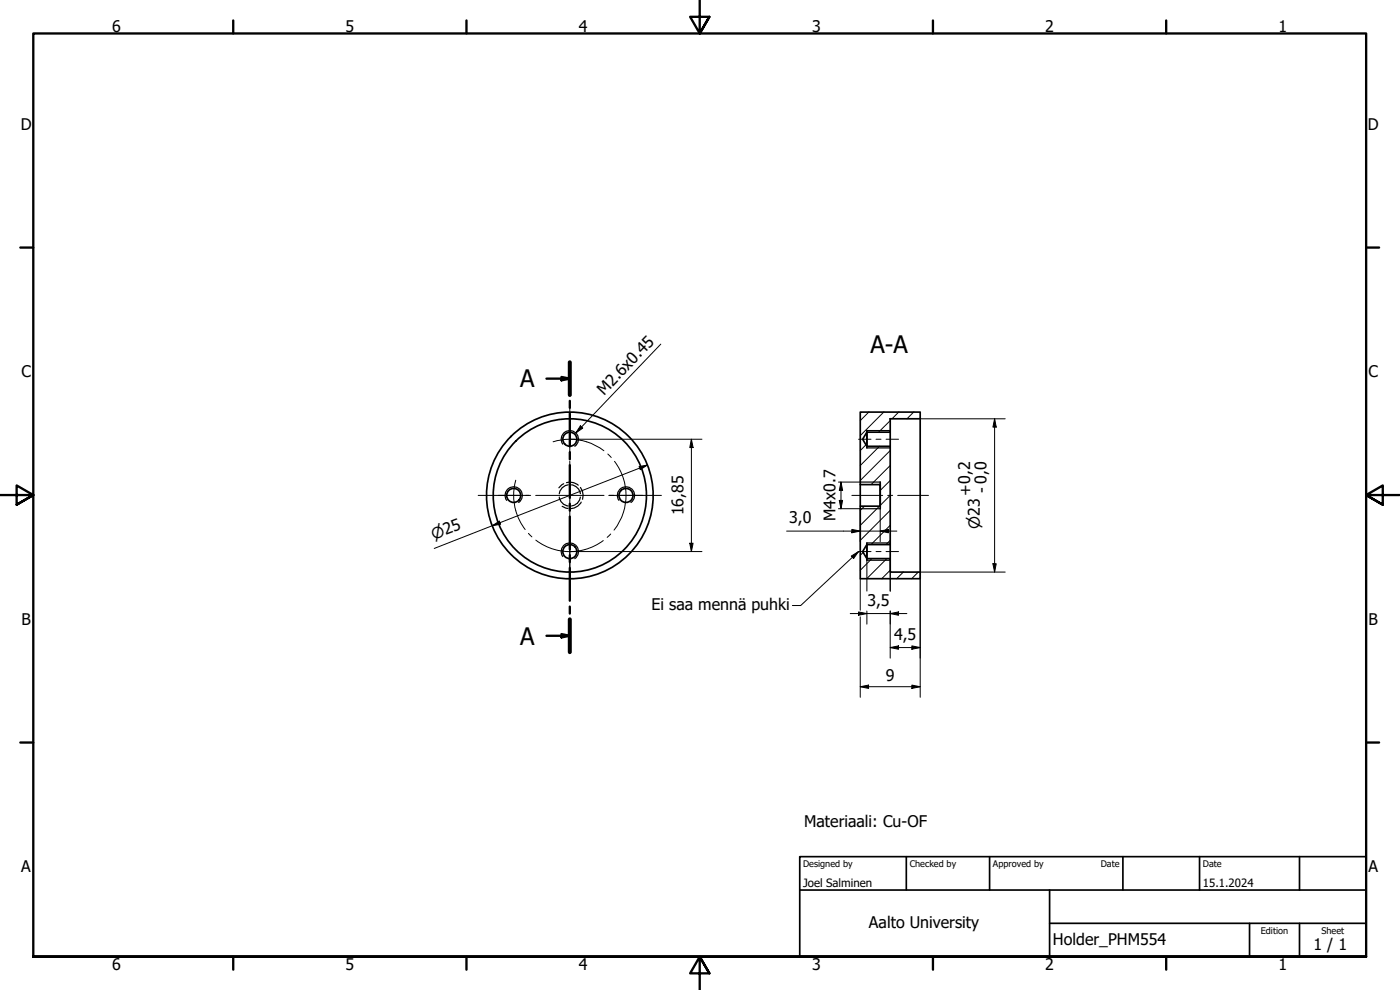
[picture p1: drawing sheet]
<svg xmlns="http://www.w3.org/2000/svg" width="420mm" height="297mm" viewBox="0 0 420 297" stroke-linecap="round" stroke-linejoin="round" font-family="sans-serif">
<!-- layer: Hatch (ISO) -->
<g fill="none" stroke="#000" stroke-width=".3">
<path d="M259.9 133.5l-1.7 1.7M260.7 123.6l-2.5 2.6M263.9 133.9l-5.7 5.8M265.2 123.6l-7 7.1M267.2 139.7l-5.8 5.7M267.2 135.2l-9 9M267.2 126.2l-3.5 3.5M269.7 123.6l-2 2.1M274.2 123.6l-2 2.1M259.4 151.9l-1.2 1.2M263.9 151.9l-5.7 5.7M267.2 157.6l-5.8 5.8"/>
<path d="M267.2 153.1l-9 9M267.2 148.6l-3 3M267.2 144.2l-3 3M259 165.7l-.8 .9M261.7 167.6l-3.5 3.5M266.1 167.6l-6 6M267.2 171.1l-2.6 2.5M267.2 162.1l-1.3 1.3M271.1 171.6l-2 2M275.6 171.6l-2 2"/>
</g>
<!-- layer: Hidden (ISO) -->
<path d="M167.9 149.1a3.1 3.1 0 0 0 2.6 2.7M168.7 151.9l1.8 .7M169.2 145.1l-1.5 1.3M170 144.8a3.7 3.7 0 0 1 3.5 .8M170.5 145.5a3.1 3.1 0 0 0-2.7 2.7M171.5 145.5a3.1 3.1 0 0 1 2.7 2.6M174.2 149.1a3 3 0 0 1-2.7 2.7M174.2 146.2l.6 1.1 .2 1.3-.2 1.2M174.4 150.7a3.7 3.7 0 0 1-3 1.9" fill="none" stroke="#000" stroke-width=".36"/>
<!-- layer: Visible (ISO) -->
<g fill="none" stroke="#000" stroke-width=".51">
<path d="M258.2 123.6h18v2.1h-9v4h-7l-1.3 2.1 1.3 2.1h7v29.5h-7l-1.3 2.1 1.3 2.1h7v4h9v2h-18v-21.7h6v-6.5h-6zM260.2 129.2v5.2M267.2 129.7v4.2M276.2 125.7v45.9M258.2 145.4v6.5M264.2 144.6v8M260.2 162.9v5.2M267.2 163.4v4.2"/>
<circle cx="171" cy="131.8" r="2.11"/>
<circle cx="154.2" cy="148.6" r="2.11"/>
<circle cx="171" cy="148.7" r="23"/>
<circle cx="171" cy="148.7" r="25"/>
<circle cx="187.9" cy="148.7" r="2.11"/>
<circle cx="171" cy="165.5" r="2.11"/>
</g>
<!-- layer: Visible Narrow (ISO) -->
<path d="M168.9 133.3a2.59 2.59 0 0 1 .6-3.6 2.59 2.59 0 0 1 3.6 .6 2.59 2.59 0 0 1-.6 3.6M260.2 129.2h7M260.2 134.4h7M152 150.1a2.59 2.59 0 0 1 .7-3.6 2.59 2.59 0 0 1 3.6 .7 2.59 2.59 0 0 1-.6 3.6M185.7 150.1a2.59 2.59 0 0 1 .7-3.6 2.59 2.59 0 0 1 3.6 .7 2.59 2.59 0 0 1-.6 3.6M258.2 144.6h6M258.2 152.6h6M168.9 167a2.59 2.59 0 0 1 .6-3.6 2.59 2.59 0 0 1 3.6 .6 2.59 2.59 0 0 1-.6 3.6M260.2 168.1h7M260.2 162.9h7" fill="none" stroke="#000" stroke-width=".36"/>
<!-- layer: Section Line (ISO) -->
<g fill="none" stroke="#000" stroke-width=".7">
<path d="M164 113.6h7M168.5 113.1l2.5 .5-2.5 .5zM171 108.7v9.8M171 120.3v2.1M171 124.1v9.8M171 135.7v2.1M171 139.6v9.8M171 151.1v2.1M171 155v9.8M171 166.6v2.1M171 170.4v9.8M164 190.8h7"/>
<path d="M168.5 190.3l2.5 .5-2.5 .4zM171 182v2.1M171 185.8v9.9"/>
</g>
<path d="M171 108.7v9.8M171 185.8v9.9" fill="none" stroke="#000" stroke-width="1.2"/>
<path d="M168.5 113.1l2.5 .5-2.5 .5zM168.5 190.3l2.5 .5-2.5 .4z" fill="#000"/>
<!-- layer: Border (ISO) -->
<g fill="none" stroke="#000" stroke-width=".7">
<path d="M70 6.1v3.9M140 6.1v3.9M210 0v10l-2.9-5h5.8l-2.9 5 2.9-5M280 6.1v3.9M350 6.1v3.9M6.1 74.3h3.9M410 74.3h3.9M0 148.5h10l-5-2.8v5.7l5-2.9-5 2.9M420 148.5h-10l5-2.8v5.7l-5-2.9 5 2.9M6.1 222.8h3.9M410 222.8h3.9M10 287v-277h400v277h-400h400"/>
<path d="M70 287v3.9M140 287v3.9M212.9 292l-2.9-5 2.9 5h-5.8l2.9-5v10M280 287v3.9M350 287v3.9"/>
</g>
<!-- layer: Title (ISO) -->
<path d="M240 257h170v30h-170zM272 257v10M297 257v10M337 257v10M360 257v10M390 257v10M240 267h170M315 277h95M315 267v20M375 277v10M390 277v10" fill="none" stroke="#000" stroke-width=".51"/>
<!-- layer: Dimension (ISO) -->
<g fill="none" stroke="#000" stroke-width=".3">
<path d="M171.1 131.8h39.6M191.8 140l2.5-.5-2.1 1.4zM194.3 139.5l-64 25.1M207.5 131.8l.5 2.5h-1zM207.5 131.8v33.7M276.2 125.7h25.5M298.5 125.7l.5 2.5h-1zM298.5 125.7v45.9M147.7 157.7l2.2-1.3 .3 .9zM236.1 159.3h33.1M255.7 158.8l2.5 .5-2.5 .6zM258.2 152.6v9.9"/>
<path d="M264.2 159.3l2.5-.5v1.1zM264.2 152.6v9.9M171.1 165.5h39.6M207 163h1l-.5 2.5zM258.2 173.6v9.5M260.2 168.1v9.3M267.2 168.1v9.3M298 169.1h1l-.5 2.5zM301.7 171.6h-25.5v37.6M255.2 184.1h17M257.7 183.6l2.5 .5-2.5 .5zM258.2 185.1v24.1"/>
<path d="M260.2 183.3v4M267.2 184.1l2.5-.5v1zM267.2 194.3l2.5-.5v1zM267.2 183.3v14.2M267.2 194.3h9M273.7 193.8l2.5 .5-2.5 .5zM258.2 206l2.5-.4v1zM258.2 206h18M273.7 205.6l2.5 .4-2.5 .6z"/>
</g>
<g fill="#000">
<path d="M207.5 131.8l.5 2.5h-1zM298.5 125.7l.5 2.5h-1zM147.7 157.7l2.2-1.3 .3 .9zM191.8 140l2.5-.5-2.1 1.4zM255.7 158.8l2.5 .5-2.5 .6zM264.2 159.3l2.5-.5v1.1zM207 163h1l-.5 2.5zM298 169.1h1l-.5 2.5zM257.7 183.6l2.5 .5-2.5 .5zM267.2 184.1l2.5-.5v1zM267.2 194.3l2.5-.5v1zM273.7 193.8l2.5 .5-2.5 .5z"/>
<path d="M258.2 206l2.5-.4v1zM273.7 205.6l2.5 .4-2.5 .6z"/>
</g>
<!-- layer: Centerline (ISO) -->
<g fill="none" stroke="#000" stroke-width=".3">
<path d="M166 132.6a16.9 16.9 0 0 1 15.2 2.6M182.4 136.2l1.1 1.1M184.4 138.4a16.9 16.9 0 0 1-.1 20.7M257.7 131.8h3.7M262.9 131.8h1.5M265.9 131.8h3.8M154.8 144.1a16.9 16.9 0 0 0 2.8 14.8M255.7 148.6h9.2M266.4 148.6h1.5M269.4 148.6h9.3M158.6 160l1 1.1M160.8 162.1a16.9 16.9 0 0 0 20.2 .1"/>
<path d="M183.3 160.2l-1.1 1.1M257.7 165.5h3.7M262.9 165.5h1.5M265.9 165.5h3.8"/>
</g>
<!-- layer: Center Mark (ISO) -->
<path d="M171 126.7v10.2v-1.5M171 121.1v12.8M171 138.4v20.5M143.5 148.6h12.8M149.5 148.6h9.3M157.8 148.6h1.5M160.8 148.6h20.5M184.3 148.6h-1.5h10.2M185.8 148.6h12.7M171 160.9v9.2M171 160.4v1.5M171 163.4v12.7" fill="none" stroke="#000" stroke-width=".3"/>
<!-- layer: Symbol (ISO) -->
<path d="M198.3 103.3l-25.5 26.6M174.2 127.8l.7 .6-2.1 1.5zM251.6 152.6h6.6M251.6 144.6h6.6M251.9 150.1h1l-.5 2.5zM252.4 144.6l.5 2.5h-1zM252.4 144.6v8M255.5 166.8l2.2-1.3-1.5 2.1zM257.7 165.5l-17.4 16.2h-2.5" fill="none" stroke="#000" stroke-width=".3"/>
<path d="M174.2 127.8l.7 .6-2.1 1.5zM251.9 150.1h1l-.5 2.5zM252.4 144.6l.5 2.5h-1zM255.5 166.8l2.2-1.3-1.5 2.1z" fill="#000"/>
<g font-size="7.2">
<text x="261.2" y="105.9">A-A</text>
<text x="156.1" y="116.2">A</text>
<text x="156.1" y="193.4">A</text>
</g>
<g font-size="4.8">
<text x="33.7" y="9.6">6</text>
<text x="103.7" y="9.6">5</text>
<text x="173.7" y="9.6">4</text>
<text x="243.7" y="9.6">3</text>
<text x="313.7" y="9.6">2</text>
<text x="383.7" y="9.6">1</text>
<text x="6.2" y="38.9">D</text>
<text x="410.5" y="38.9">D</text>
<text x="6.4" y="113.2">C</text>
<text x="410.7" y="113.2">C</text>
<text x="181.3" y="118.7" transform="rotate(-46 181.3 118.7)">M2.6x0.45</text>
<text x="291.4" y="148.7" transform="rotate(-90 291.4 148.7)">+0,2</text>
<text x="296.3" y="147.9" transform="rotate(-90 296.3 147.9)">- 0,0</text>
<text x="205.1" y="154.6" transform="rotate(-90 205.1 154.6)">16,85</text>
<text x="236.8" y="157">3,0</text>
<text x="250.8" y="156.4" transform="rotate(-90 250.8 156.4)">M4x0.7</text>
<text x="195.5" y="183">Ei saa mennä puhki</text>
<text x="260.3" y="181.7">3,5</text>
<text x="6.4" y="187.4">B</text>
<text x="268.3" y="191.9">4,5</text>
<text x="410.7" y="187.4">B</text>
<text x="265.9" y="204.5">9</text>
<text x="241.3" y="248.1">Materiaali: Cu-OF</text>
<text x="6.4" y="261.7">A</text>
<text x="410.7" y="261.7">A</text>
<text x="260.8" y="278.4">Aalto University</text>
<text x="316" y="283.5">Holder_PHM554</text>
<text x="394.2" y="285">1 / 1</text>
<text x="33.7" y="290.9">6</text>
<text x="103.7" y="290.9">5</text>
<text x="173.7" y="290.9">4</text>
<text x="243.7" y="290.9">3</text>
<text x="313.7" y="290.9">2</text>
<text x="383.7" y="290.9">1</text>
</g>
<g font-size="4.6">
<text x="294.1" y="158.8" transform="rotate(-90 294.1 158.8)">⌀23</text>
<text x="130.2" y="162" transform="rotate(-21 130.2 162)">⌀25</text>
</g>
<g font-size="3.4">
<text x="241" y="266">Joel Salminen</text>
<text x="361" y="266">15.1.2024</text>
</g>
<g font-size="2.7">
<text x="241" y="260.1">Designed by</text>
<text x="273" y="260.1">Checked by</text>
<text x="298" y="260.1">Approved by</text>
<text x="330.3" y="260">Date</text>
<text x="361" y="260">Date</text>
<text x="378.4" y="280.1">Edition</text>
<text x="396.6" y="280.1">Sheet</text>
</g>
</svg>
